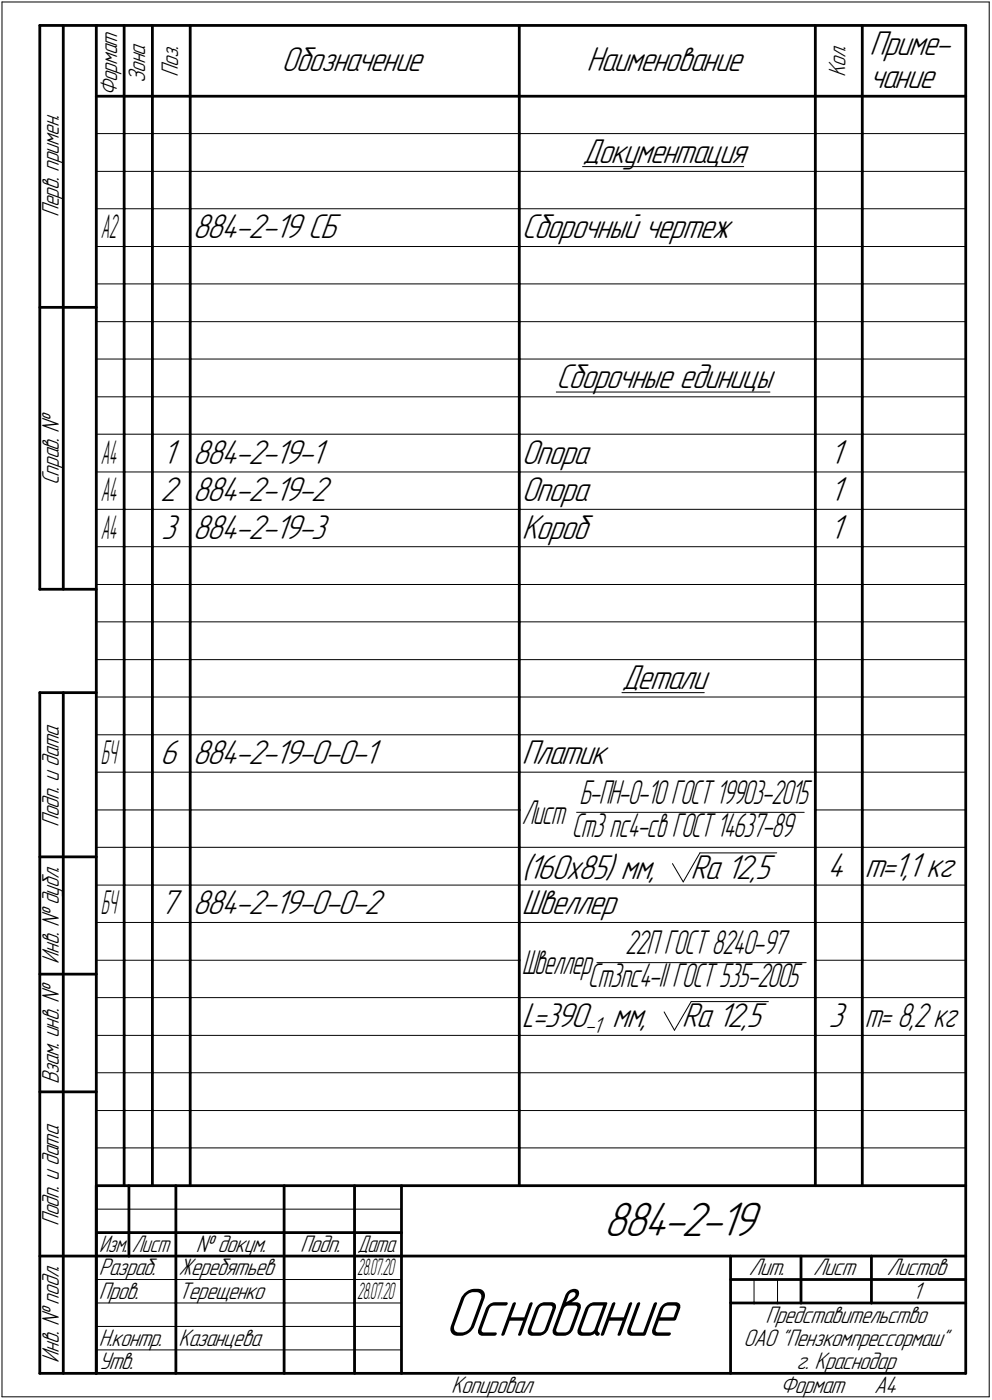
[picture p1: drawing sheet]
<svg xmlns="http://www.w3.org/2000/svg" width="211mm" height="298mm" viewBox="0 0 211 298" stroke-linecap="round" stroke-linejoin="round" font-family="sans-serif">
<g fill="none" stroke="#000" stroke-width=".21">
<path d="M.4 .4h210.1zM.4 .4v297zM210.5 .4v297zM20.5 28.4h5.9zM20.5 36.5h5.9zM26.4 28.4h6zM26.4 36.5h6zM32.4 28.4h8.1zM32.4 36.5h8.1zM40.5 28.4h70zM40.5 36.5h70zM110.5 28.4h63z"/>
<path d="M110.5 36.5h63zM124 35.5h34.2zM173.5 28.4h10zM173.5 36.5h10zM183.5 28.4h22zM183.5 36.5h22zM20.5 44.4h5.9zM20.5 52.5h5.9zM26.4 44.4h6zM26.4 52.5h6zM32.4 44.4h8.1zM32.4 52.5h8.1z"/>
<path d="M40.5 44.4h70zM40.5 52.5h70zM110.5 44.4h63zM110.5 52.5h63zM173.5 44.4h10zM173.5 52.5h10zM183.5 44.4h22zM183.5 52.5h22zM20.5 60.5h5.9zM20.5 68.5h5.9zM20.5 76.5h5.9zM26.4 60.5h6z"/>
<path d="M26.4 68.5h6zM26.4 76.5h6zM32.4 60.5h8.1zM32.4 68.5h8.1zM32.4 76.5h8.1zM40.5 60.5h70zM40.5 68.5h70zM40.5 76.5h70zM110.5 60.5h63zM110.5 68.5h63zM110.5 76.5h63zM173.5 60.5h10z"/>
<path d="M173.5 68.5h10zM173.5 76.5h10zM183.5 60.5h22zM183.5 68.5h22zM183.5 76.5h22zM20.5 84.5h5.9zM20.5 92.5h5.9zM26.4 84.5h6zM26.4 92.5h6zM32.4 84.5h8.1zM32.4 92.5h8.1zM40.5 84.5h70z"/>
<path d="M40.5 92.5h70zM110.5 84.5h63zM110.5 92.5h63zM118.4 83.5h45.4zM173.5 84.5h10zM173.5 92.5h10zM183.5 84.5h22zM183.5 92.5h22zM20.5 100.5h5.9zM20.5 108.5h5.9zM20.5 116.4h5.9zM26.4 100.5h6z"/>
<path d="M26.4 108.5h6zM26.4 116.4h6zM32.4 100.5h8.1zM32.4 108.5h8.1zM32.4 116.4h8.1zM40.5 100.5h70zM40.5 108.5h70zM40.5 116.4h70zM110.5 100.5h63zM110.5 108.5h63zM110.5 116.4h63zM173.5 100.5h10z"/>
<path d="M173.5 108.5h10zM173.5 116.4h10zM183.5 100.5h22zM183.5 108.5h22zM183.5 116.4h22zM20.5 124.5h5.9zM20.5 132.4h5.9zM26.4 124.5h6zM26.4 132.4h6zM32.4 124.5h8.1zM32.4 132.4h8.1zM40.5 124.5h70z"/>
<path d="M40.5 132.4h70zM110.5 124.5h63zM110.5 132.4h63zM173.5 124.5h10zM173.5 132.4h10zM183.5 124.5h22zM183.5 132.4h22zM20.5 140.5h5.9zM20.5 148.4h5.9zM20.5 156.5h5.9zM26.4 140.5h6zM26.4 148.4h6z"/>
<path d="M26.4 156.5h6zM32.4 140.5h8.1zM32.4 148.4h8.1zM32.4 156.5h8.1zM40.5 140.5h70zM40.5 148.4h70zM40.5 156.5h70zM110.5 140.5h63zM110.5 148.4h63zM110.5 156.5h63zM132.3 147.5h17.6zM173.5 140.5h10z"/>
<path d="M173.5 148.4h10zM173.5 156.5h10zM183.5 140.5h22zM183.5 148.4h22zM183.5 156.5h22zM20.5 164.4h5.9zM20.5 172.5h5.9zM26.4 164.4h6zM26.4 172.5h6zM32.4 164.4h8.1zM32.4 172.5h8.1zM40.5 164.4h70z"/>
<path d="M40.5 172.5h70zM110.5 164.4h63zM122.7 173h48.4zM173.5 164.4h10zM173.5 172.5h10zM183.5 164.4h22zM183.5 172.5h22zM20.5 180.4h5.9zM20.5 188.5h5.9zM20.5 196.4h5.9zM26.4 180.4h6zM26.4 188.5h6z"/>
<path d="M26.4 196.4h6zM32.4 180.4h8.1zM32.4 188.5h8.1zM32.4 196.4h8.1zM40.5 180.4h70zM40.5 188.5h70zM40.5 196.4h70zM110.5 180.4h63zM110.5 188.5h63zM110.5 196.4h63zM143.1 183.9l2.3 3.9zM148.9 181.6l-3.5 6.2z"/>
<path d="M148.9 181.6h16.4zM173.5 180.4h10zM173.5 188.5h10zM173.5 196.4h10zM183.5 180.4h22zM183.5 188.5h22zM183.5 196.4h22zM20.5 204.5h5.9zM20.5 212.4h5.9zM26.4 204.5h6zM26.4 212.4h6zM32.4 204.5h8.1z"/>
<path d="M32.4 212.4h8.1zM40.5 204.5h70zM40.5 212.4h70zM110.5 212.4h63zM127 205h44.5zM141.3 215.5l2.2 3.9zM147.1 213.3l-3.6 6.1zM147.1 213.3h16.4zM173.5 204.5h10zM173.5 212.4h10zM183.5 204.5h22zM183.5 212.4h22z"/>
<path d="M20.5 220.5h5.9zM20.5 228.4h5.9zM20.5 236.5h5.9zM26.4 220.5h6zM26.4 228.4h6zM26.4 236.5h6zM32.4 220.5h8.1zM32.4 228.4h8.1zM32.4 236.5h8.1zM40.5 220.5h70zM40.5 228.4h70zM40.5 236.5h70z"/>
<path d="M110.5 220.5h63zM110.5 228.4h63zM110.5 236.5h63zM173.5 220.5h10zM173.5 228.4h10zM173.5 236.5h10zM183.5 220.5h22zM183.5 228.4h22zM183.5 236.5h22zM20.5 257.5h64.9zM20.5 244.4h5.9zM26.4 244.4h6z"/>
<path d="M32.4 244.4h8.1zM40.5 244.4h70zM110.5 244.4h63zM173.5 244.4h10zM183.5 244.4h22zM20.5 272.5h16.9zM20.5 277.5h16.9zM37.4 272.5h23.1zM37.4 277.5h23.1zM60.5 272.5h14.9zM60.5 277.5h14.9zM75.4 272.5h10z"/>
<path d="M75.4 277.5h10zM160.4 272.5v5zM165.4 272.5v5zM.4 297.4h210.1zM20.5 282.4h64.9zM20.5 287.4h64.9z"/>
</g>
<g fill="none" stroke="#000" stroke-width=".59">
<path d="M8.5 5.4v120.1zM8.5 5.4h12zM13.5 5.4v120.1zM20.5 5.4h185zM20.5 5.4v287zM26.4 5.4v15.1zM32.4 5.4v15.1zM40.5 5.4v15.1zM110.5 5.4v15.1zM173.5 5.4v15.1zM183.5 5.4v15.1zM205.5 5.4v287z"/>
<path d="M20.5 20.5h185zM26.4 20.5v7.9zM26.4 28.4v8.1zM26.4 36.5v7.9zM32.4 20.5v7.9zM32.4 28.4v8.1zM32.4 36.5v7.9zM40.5 20.5v7.9zM40.5 28.4v8.1zM40.5 36.5v7.9zM110.5 20.5v7.9zM110.5 28.4v8.1z"/>
<path d="M110.5 36.5v7.9zM173.5 20.5v7.9zM173.5 28.4v8.1zM173.5 36.5v7.9zM183.5 20.5v7.9zM183.5 28.4v8.1zM183.5 36.5v7.9zM26.4 44.4v8.1zM26.4 52.5v8zM32.4 44.4v8.1zM32.4 52.5v8zM40.5 44.4v8.1z"/>
<path d="M40.5 52.5v8zM110.5 44.4v8.1zM110.5 52.5v8zM173.5 44.4v8.1zM173.5 52.5v8zM183.5 44.4v8.1zM183.5 52.5v8zM8.5 65.4h12zM26.4 60.5v8zM26.4 68.5v8zM26.4 76.5v8zM32.4 60.5v8z"/>
<path d="M32.4 68.5v8zM32.4 76.5v8zM40.5 60.5v8zM40.5 68.5v8zM40.5 76.5v8zM110.5 60.5v8zM110.5 68.5v8zM110.5 76.5v8zM173.5 60.5v8zM173.5 68.5v8zM173.5 76.5v8zM183.5 60.5v8z"/>
<path d="M183.5 68.5v8zM183.5 76.5v8zM26.4 84.5v8zM26.4 92.5v8zM32.4 84.5v8zM32.4 92.5v8zM40.5 84.5v8zM40.5 92.5v8zM110.5 84.5v8zM110.5 92.5v8zM173.5 84.5v8zM173.5 92.5v8z"/>
<path d="M183.5 84.5v8zM183.5 92.5v8zM26.4 100.5v8zM26.4 108.5v7.9zM26.4 116.4v8.1zM32.4 100.5v8zM32.4 108.5v7.9zM32.4 116.4v8.1zM40.5 100.5v8zM40.5 108.5v7.9zM40.5 116.4v8.1zM110.5 100.5v8z"/>
<path d="M110.5 108.5v7.9zM110.5 116.4v8.1zM173.5 100.5v8zM173.5 108.5v7.9zM173.5 116.4v8.1zM183.5 100.5v8zM183.5 108.5v7.9zM183.5 116.4v8.1zM8.5 125.5h12zM26.4 124.5v7.9zM26.4 132.4v8.1zM32.4 124.5v7.9z"/>
<path d="M32.4 132.4v8.1zM40.5 124.5v7.9zM40.5 132.4v8.1zM110.5 124.5v7.9zM110.5 132.4v8.1zM173.5 124.5v7.9zM173.5 132.4v8.1zM183.5 124.5v7.9zM183.5 132.4v8.1zM8.5 147.5v144.9zM8.5 147.5h12zM13.5 147.5v144.9z"/>
<path d="M26.4 140.5v7.9zM26.4 148.4v8.1zM26.4 156.5v7.9zM32.4 140.5v7.9zM32.4 148.4v8.1zM32.4 156.5v7.9zM40.5 140.5v7.9zM40.5 148.4v8.1zM40.5 156.5v7.9zM110.5 140.5v7.9zM110.5 148.4v8.1zM110.5 156.5v7.9z"/>
<path d="M173.5 140.5v7.9zM173.5 148.4v8.1zM173.5 156.5v7.9zM183.5 140.5v7.9zM183.5 148.4v8.1zM183.5 156.5v7.9zM26.4 164.4v8.1zM26.4 172.5v7.9zM32.4 164.4v8.1zM32.4 172.5v7.9zM40.5 164.4v8.1zM40.5 172.5v7.9z"/>
<path d="M110.5 164.4v8.1zM110.5 172.5v7.9zM173.5 164.4v8.1zM173.5 172.5v7.9zM183.5 164.4v8.1zM183.5 172.5v7.9zM8.5 182.5h12zM26.4 180.4v8.1zM26.4 188.5v7.9zM26.4 196.4v8.1zM32.4 180.4v8.1zM32.4 188.5v7.9z"/>
<path d="M32.4 196.4v8.1zM40.5 180.4v8.1zM40.5 188.5v7.9zM40.5 196.4v8.1zM110.5 180.4v8.1zM110.5 188.5v7.9zM110.5 196.4v8.1zM173.5 180.4v8.1zM173.5 188.5v7.9zM173.5 196.4v8.1zM183.5 180.4v8.1zM183.5 188.5v7.9z"/>
<path d="M183.5 196.4v8.1zM8.5 207.4h12zM26.4 204.5v7.9zM26.4 212.4v8.1zM32.4 204.5v7.9zM32.4 212.4v8.1zM40.5 204.5v7.9zM40.5 212.4v8.1zM110.5 204.5v7.9zM110.5 212.4v8.1zM173.5 204.5v7.9zM173.5 212.4v8.1z"/>
<path d="M183.5 204.5v7.9zM183.5 212.4v8.1zM8.5 232.5h12zM26.4 220.5v7.9zM26.4 228.4v8.1zM26.4 236.5v7.9zM32.4 220.5v7.9zM32.4 228.4v8.1zM32.4 236.5v7.9zM40.5 220.5v7.9zM40.5 228.4v8.1zM40.5 236.5v7.9z"/>
<path d="M110.5 220.5v7.9zM110.5 228.4v8.1zM110.5 236.5v7.9zM173.5 220.5v7.9zM173.5 228.4v8.1zM173.5 236.5v7.9zM183.5 220.5v7.9zM183.5 228.4v8.1zM183.5 236.5v7.9zM20.5 252.5h185zM20.5 252.5v39.9zM26.4 244.4v8.1z"/>
<path d="M27.4 252.5v15zM32.4 244.4v8.1zM37.4 252.5v25zM40.5 244.4v8.1zM60.5 252.5v25zM75.4 252.5v25zM85.4 252.5v39.9zM110.5 244.4v8.1zM173.5 244.4v8.1zM183.5 244.4v8.1zM8.5 267.5h12zM20.5 262.5h6.9z"/>
<path d="M20.5 267.5h6.9zM27.4 262.5h10zM27.4 267.5h10zM37.4 277.5v14.9zM37.4 262.5h23.1zM37.4 267.5h23.1zM60.5 277.5v14.9zM60.5 262.5h14.9zM60.5 267.5h14.9zM75.4 277.5v14.9zM75.4 262.5h10zM75.4 267.5h10z"/>
<path d="M85.4 267.5h120.1zM155.4 267.5v24.9zM155.4 272.5h15zM155.4 277.5h5zM160.4 277.5h5zM165.4 277.5h5zM170.4 267.5v10zM170.4 272.5h35.1zM170.4 277.5h15zM185.4 267.5v10zM185.4 277.5h20.1zM8.5 292.4h12z"/>
<path d="M20.5 292.4h185z"/>
</g>
<text font-size="15.6" x="94.5" y="284.4">Основание</text>
<text font-size="10.9" x="128.5" y="263.1">884-2-19</text>
<g font-size="7.8">
<text x="185" y="11.7">Приме-</text>
<text x="59.9" y="15.2">Обозначение</text>
<text x="124.8" y="15.2">Наименование</text>
<text x="185" y="18.7">чание</text>
<text x="124" y="34.7">Документация</text>
<text x="41" y="50.7">884-2-19 СБ</text>
<text x="111" y="50.7">Сборочный чертеж</text>
<text x="118.3" y="82.7">Сборочные единицы</text>
<text x="34.6" y="98.7">1</text>
<text x="41" y="98.7">884-2-19-1</text>
<text x="111" y="98.7">Опора</text>
<text x="176.6" y="98.7">1</text>
<text x="34.1" y="106.7">2</text>
<text x="41" y="106.7">884-2-19-2</text>
<text x="111" y="106.7">Опора</text>
<text x="176.6" y="106.7">1</text>
<text x="34.3" y="114.7">3</text>
<text x="41" y="114.7">884-2-19-3</text>
<text x="111" y="114.7">Короб</text>
<text x="176.6" y="114.7">1</text>
<text x="132.3" y="146.7">Детали</text>
<text x="34.1" y="162.7">6</text>
<text x="41" y="162.7">884-2-19-0-0-1</text>
<text x="111" y="162.7">Платик</text>
<text x="111" y="187.1">(</text>
<text x="112.3" y="187.1">160х85) мм,</text>
<text x="146.9" y="187.1">Ra 12,5</text>
<text x="176.1" y="186.7">4</text>
<text x="184" y="186.7">т=1,1 кг</text>
<text x="34.1" y="194.7">7</text>
<text x="41" y="194.7">884-2-19-0-0-2</text>
<text x="111" y="194.7">Швеллер</text>
<text x="111" y="218.7">L=390</text>
<text x="130.2" y="218.7">мм,</text>
<text x="145.1" y="218.7">Ra 12,5</text>
<text x="176.3" y="218.7">3</text>
</g>
<text font-size="7.7" x="184" y="218.7">т= 8,2 кг</text>
<g font-size="7.6">
<text x="123.3" y="171.2">Б-ПН-О-10ГОСТ19903-2015</text>
<text x="111" y="175.5">Лист</text>
<text x="121.6" y="178.2">Ст3 пс4-св ГОСТ14637-89</text>
<text x="133" y="203.2">22П ГОСТ 8240-97</text>
<text x="111" y="207.5">Швеллер</text>
<text x="125.1" y="210.2">Ст3пс4-II ГОСТ 535-2005</text>
</g>
<g font-size="7.4">
<text x="21.5" y="50.7">А2</text>
<text x="21.5" y="98.7">А4</text>
<text x="21.5" y="106.7">А4</text>
<text x="21.5" y="114.7">А4</text>
<text x="21.5" y="162.7">БЧ</text>
<text x="21.5" y="194.7">БЧ</text>
</g>
<g font-size="5.4">
<text x="30.9" y="17.7" transform="rotate(-90 30.9 17.7)">Зона</text>
<text x="37.9" y="16.4" transform="rotate(-90 37.9 16.4)">Поз.</text>
<text x="179.9" y="16.4" transform="rotate(-90 179.9 16.4)">Кол.</text>
<text x="24.9" y="20.5" transform="rotate(-90 24.9 20.5)">Формат</text>
<text x="12.6" y="46.3" transform="rotate(-90 12.6 46.3)">Перв. примен.</text>
<text x="12.6" y="103.4" transform="rotate(-90 12.6 103.4)">Справ. №</text>
<text x="12.6" y="176.1" transform="rotate(-90 12.6 176.1)">Подп. и дата</text>
<text x="12.6" y="205.2" transform="rotate(-90 12.6 205.2)">Инв. № дубл.</text>
<text x="12.6" y="230.9" transform="rotate(-90 12.6 230.9)">Взам. инв. №</text>
<text x="12.6" y="261.1" transform="rotate(-90 12.6 261.1)">Подп. и дата</text>
<text x="41.6" y="266.6">№ докум.</text>
<text x="63.9" y="266.6">Подп.</text>
<text x="21" y="271.6">Разраб.</text>
<text x="38" y="271.6">Жеребятьев</text>
<text x="159.3" y="271.6">Лит.</text>
<text x="173.1" y="271.6">Лист</text>
<text x="188.7" y="271.6">Листов</text>
<text x="21" y="276.6">Пров.</text>
<text x="38" y="276.6">Терещенко</text>
<text x="162.9" y="281.7">Представительство</text>
<text x="194.2" y="276.6">1</text>
<text x="21" y="286.6">Н.контр.</text>
<text x="38" y="286.6">Казанцева</text>
<text x="158.2" y="286.6">ОАО &quot;Пензкомпрессормаш&quot;</text>
<text x="12.6" y="290.2" transform="rotate(-90 12.6 290.2)">Инв. № подл.</text>
<text x="21" y="291.6">Утв.</text>
<text x="169.5" y="291.4">г. Краснодар</text>
<text x="96" y="296.6">Копировал</text>
<text x="166" y="296.6">Формат</text>
<text x="186" y="296.6">A4</text>
</g>
<g font-size="5.3">
<text x="21.1" y="266.6">Изм.</text>
<text x="28.1" y="266.6">Лист</text>
<text x="76.1" y="266.6">Дата</text>
</g>
<g font-size="5.2">
<text x="76" y="271.6">28.07.20</text>
<text x="76" y="276.6">28.07.20</text>
</g>
<text font-size="5.1" x="124.4" y="219.9">-1</text>
</svg>
